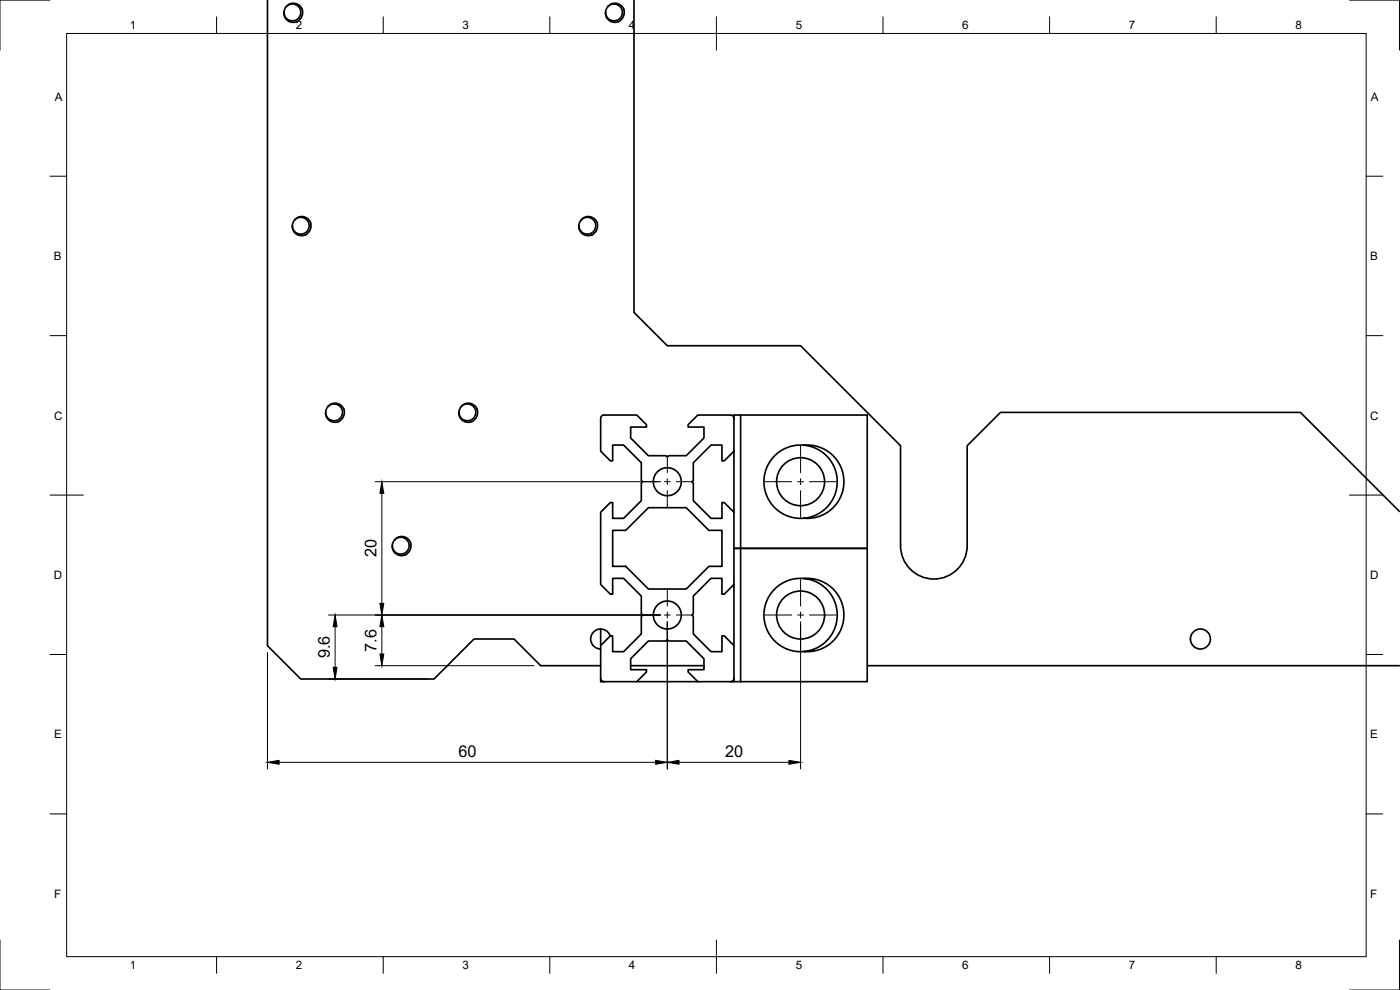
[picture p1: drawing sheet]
<svg xmlns="http://www.w3.org/2000/svg" width="420mm" height="297mm" viewBox="0 0 420 297" stroke-linecap="round" stroke-linejoin="round" font-family="sans-serif">
<!-- layer: Visible -->
<g fill="none" stroke="#000" stroke-width=".5">
<path d="M80.3 0v193.7l10 10h40l12-12h12l8 8h18M86 1.9l.9-.7 1.3-.2 1.3 .4 .9 .9a2.83 2.83 0 0 1-1.4 4.2l-1.4 .2-1.3-.6-.9-1-.2-1.4M86 1.9l1.5-.7 1.6 .4 1.1 1.4-.1 1.7-.5 .7-.7 .6-.8 .2h-.9l-1.4-.9-.6-1.6M86 1.9l-.7 1-.1 .8M182.5 1.9l1-.7 1.3-.2 1.2 .4 1 .9a2.84 2.84 0 0 1-1.5 4.2l-1.4 .2-1.3-.6-.8-1-.3-1.4M182.5 1.9l1.5-.7 1.7 .4 1 1.4-.1 1.7-.5 .7-.6 .6-.9 .2h-.9l-1.4-.9-.5-1.6M182.5 1.9l-.6 1-.2 .8M190.3 0v93.7l10 10h40l30 30v30a10 10 0 0 0 10 10 10 10 0 0 0 10-10v-30l10-10h90l29.7 29.8M88.5 65.9l1.5-.7 1.7 .4 1 1.4-.1 1.7-.5 .7-.6 .6-.9 .2h-.9l-1.4-.9-.5-1.6M174.5 65.9l1-.7 1.3-.2 1.2 .4 1 .9a2.83 2.83 0 0 1-1.5 4.2l-1.4 .2-1.3-.6-.8-1-.3-1.4M174.5 65.9l1.5-.7 1.7 .4 1 1.4-.1 1.7-.5 .7-.6 .6-.9 .2h-.9l-1.4-.9-.5-1.6M174.5 65.9l-.6 1-.2 .8"/>
<path d="M98.5 121.9l1-.7 1.2-.2 1.3 .4 1 .9a2.83 2.83 0 0 1-1.5 4.2l-1.4 .2-1.3-.6-.8-1-.3-1.4M98.5 121.9l1.5-.7 1.7 .4 1 1.4-.1 1.7-.5 .8-.6 .5-1.7 .2-1.4-.8-.7-1.7M98.5 121.9l-.6 1-.2 .8M138.5 121.9l1-.7 1.2-.2 1.3 .4 1 .9a2.83 2.83 0 0 1-1.5 4.2l-1.4 .2-1.3-.6-.8-1-.3-1.4M138.5 121.9l1.5-.7 1.7 .4 1 1.4-.1 1.7-1.1 1.3-1.7 .2-1.5-.8-.5-1.7M138.5 121.9l-.6 1-.2 .8M220.3 125.5v-1h40v40M220.3 125.5v9.9l-2.9 2.9h-.7v-4.8h-3.3l-5.3 5.4v5.2l-.5 .4 .5 .4v5.3l5.3 5.3h3.3v-4.7h.7l2.9 2.9v21.7l-2.9 2.9h-.7v-4.8h-3.3l-5.3 5.4v5.2l-.5 .4 .5 .4v5.3l5.3 5.3h3.3v-4.7h.7l2.9 2.9v9.8M220.3 135.4v18.3M220.3 125.5a1 1 0 0 0-1-1h-9.9l-2.9 2.9v.7h4.8v3.3l-5.4 5.3h-5.2l-.4 .4-.5-.4h-5.2l-5.3-5.3v-3.3h4.7v-.7l-2.9-2.9h-9.8a1 1 0 0 0-1 1v9.9l2.9 2.9h.7v-4.8h3.2l5.4 5.4v5.2l.4 .4-.4 .4v5.3l-5.4 5.3h-3.2v-4.7h-.7l-2.9 2.9v21.7l2.9 2.9h.7v-4.8h3.2l5.4 5.4v5.2l.4 .4-.4 .4v5.3l-5.4 5.3h-3.2v-4.7h-.7l-2.9 2.9v9.8M222.3 124.5v40h38M241.3 133.6h2.2l2.2 .5 2.2 1 1.8 1.3 1.5 1.8 1.1 1.9 .7 2.1 .3 2.3-.2 2.2-.7 2.1-1.2 2.1-1.4 1.7-1.8 1.3-2.2 1-2.2 .5-2.3 .1"/>
<path d="M183.9 159.1h3.9l6.8-6.8h11.3l6.8 6.8h4v10.8h-4l-6.8 6.8h-11.3l-6.8-6.8h-3.9zM118.5 161.9l1-.7 1.3-.2 1.2 .4 1 .9a2.83 2.83 0 0 1-1.5 4.2l-1.4 .2-1.3-.6-.8-1-.3-1.4M118.5 161.9l1.5-.7 1.7 .4 1 1.4-.1 1.7-1.1 1.3-1.7 .2-1.4-.8-.6-1.7M118.5 161.9l-.6 1-.2 .8M220.3 175.4v18.3M241.3 173.6h2.1l2.2 .4 1.9 .8 1.8 1.3 1.5 1.5 1.2 1.9 .8 1.9 .4 2.1v2.1l-.4 2.2-.9 2-1.2 1.8-1.6 1.5-1.7 1.2-2 .8-2 .4h-2.1l2.4-.5 2.3-1.1 2-1.5 1.5-1.9 .9-1.6 .5-1.7 .3-2v-1.8l-.3-1.8-.7-1.8-1-1.7-1.2-1.4-1.5-1.2-1.6-.9-1.8-.7zM241.3 173.6h-2.3l-2.2 .5-2.1 1-1.8 1.3-1.6 1.8-1.1 1.9-.7 2.1-.2 2.3 .2 2.3 .7 2.2 1.1 1.9 1.6 1.8 1.8 1.3 2.1 1 2.2 .5h2.3M260.3 164.5h-40h2v40M260.3 164.5v40h-38M180.3 188.7v5M183.1 190.8a3 3 0 0 0-3.4-2 3 3 0 0 0-2.4 3.2 3 3 0 0 0 3 2.7M189.3 199.7h22"/>
<path d="M260.3 199.7h159.7M180.3 203.5v1h1M180.3 203.5a1 1 0 0 0 1 1M181.3 204.5h9.8l2.9-2.9v-.7h-4.7v-3.2l5.3-5.4h5.2l.5-.4 .4 .4h5.2l5.4 5.4v3.2h-4.8v.7l2.9 2.9h9.9M191.1 204.5h18.3M219.3 204.5h1M220.3 203.5v1h2M220.3 203.5a1 1 0 0 1-1 1"/>
<circle cx="90.6" cy="67.9" r="2.86"/>
<circle cx="200.3" cy="144.5" r="4.2"/>
<circle cx="240.3" cy="144.5" r="11"/>
<circle cx="240.3" cy="144.5" r="7.2"/>
<circle cx="200.3" cy="184.5" r="4.2"/>
<circle cx="240.3" cy="184.5" r="7.2"/>
<circle cx="360.3" cy="191.7" r="3"/>
</g>
<!-- layer: Border -->
<g fill="none" stroke="#000" stroke-width=".3">
<path d="M15 0h-15v15M20 10h390v277h-390zM65 5v5M115 5v5M165 5v5M215 5v10M265 5v5M315 5v5M365 5v5M405 0h15v15M15 52.9h5M410 52.9h5"/>
<path d="M15 100.7h5M410 100.7h5M15 148.5h10M405 148.5h10M15 196.4h5M410 196.4h5M15 244.2h5M410 244.2h5M0 282v15h15M65 287v5M115 287v5M165 287v5"/>
<path d="M215 282v10M265 287v5M315 287v5M365 287v5M420 282v15h-15"/>
</g>
<!-- layer: Dimensions -->
<path d="M112.6 144.5h85.7M114.6 148v33M80.3 195.7v35M98.6 184.5h99.7M100.6 188v12.2M112.6 199.7h47.7M114.6 188v8.2M200.3 186.5v44.2M240.3 186.5v44.2M98.6 203.7h29.7M83.8 228.7h113M203.8 228.7h33" fill="none" stroke="#000" stroke-width=".3"/>
<path d="M114.6 144.5l.6 3.5h-1.2zM100.6 184.5l.6 3.5h-1.2zM114.6 184.5l.6 3.5h-1.2zM114 196.2h1.2l-.6 3.5zM114 181h1.2l-.6 3.5zM100 200.2h1.2l-.6 3.5zM80.3 228.7l3.5-.6v1.2zM196.8 228.1l3.5 .6-3.5 .6zM200.3 228.7l3.5-.6v1.2zM236.8 228.1l3.5 .6-3.5 .6z" fill="#000" stroke="#000" stroke-width=".3"/>
<!-- layer: Center Lines -->
<g fill="none" stroke="#000" stroke-width=".3">
<path d="M200.3 136.8v5M240.3 133.8v8M192.6 144.5h5M199.4 144.5h1.8M200.3 143.6v1.8M200.3 147.2v5M202.9 144.5h5.1M229.6 144.5h8M239.4 144.5h1.8M240.3 143.6v1.8M240.3 147.2v8M242.9 144.5h8.1"/>
<path d="M200.3 176.8v5M240.3 173.8v8M192.6 184.5h5M199.4 184.5h1.8M200.3 183.6v1.8M200.3 187.2v5M202.9 184.5h5.1M229.6 184.5h8M239.4 184.5h1.8M240.3 183.6v1.8M240.3 187.2v8M242.9 184.5h8.1"/>
</g>
<g font-size="4.9">
<text x="113" y="167.2" transform="rotate(-90 113 167.2)">20</text>
<text x="99" y="197.5" transform="rotate(-90 99 197.5)">9.6</text>
<text x="113" y="195.5" transform="rotate(-90 113 195.5)">7.6</text>
<text x="137.6" y="227.2">60</text>
<text x="217.6" y="227.2">20</text>
</g>
<g font-size="3.5">
<text x="39" y="8.8">1</text>
<text x="88.8" y="8.8">2</text>
<text x="138.8" y="8.8">3</text>
<text x="188.7" y="8.8">4</text>
<text x="238.8" y="8.8">5</text>
<text x="288.7" y="8.8">6</text>
<text x="338.8" y="8.8">7</text>
<text x="388.8" y="8.8">8</text>
<text x="16.4" y="30.2">A</text>
<text x="411.4" y="30.2">A</text>
<text x="16.2" y="78">B</text>
<text x="411.2" y="78">B</text>
<text x="16.2" y="125.9">C</text>
<text x="411.2" y="125.9">C</text>
<text x="16.2" y="173.7">D</text>
<text x="411.2" y="173.7">D</text>
<text x="16.2" y="221.5">E</text>
<text x="411.2" y="221.5">E</text>
<text x="16.2" y="269.4">F</text>
<text x="411.2" y="269.4">F</text>
<text x="39" y="290.8">1</text>
<text x="88.8" y="290.8">2</text>
<text x="138.8" y="290.8">3</text>
<text x="188.7" y="290.8">4</text>
<text x="238.8" y="290.8">5</text>
<text x="288.7" y="290.8">6</text>
<text x="338.8" y="290.8">7</text>
<text x="388.8" y="290.8">8</text>
</g>
</svg>
